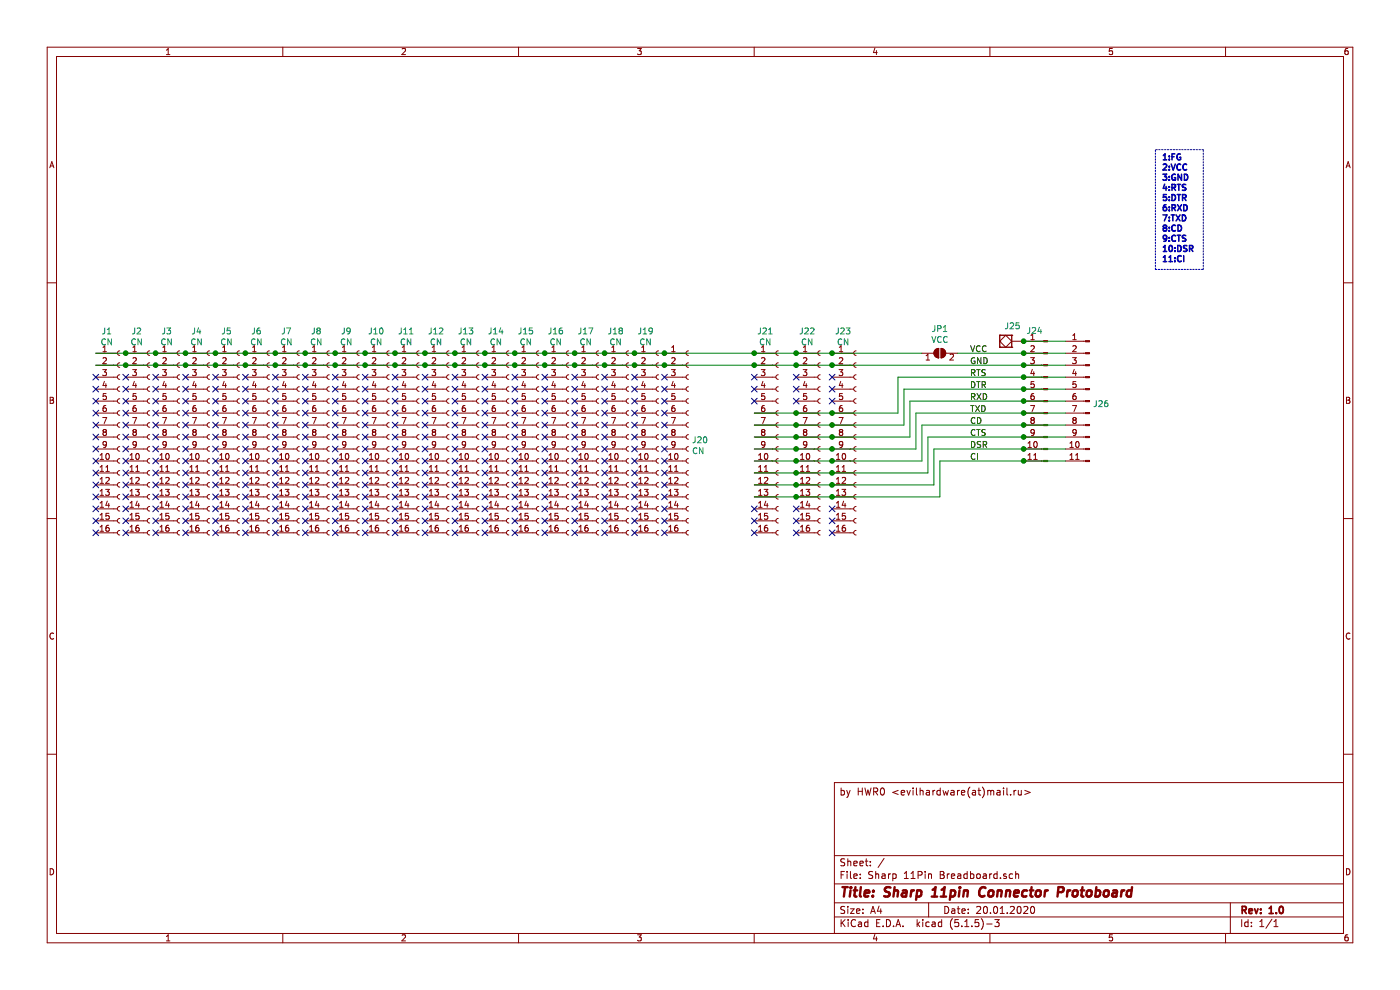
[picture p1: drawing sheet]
EESchema Schematic File Version 4
EELAYER 30 0
EELAYER END
$Descr A4 11693 8268
encoding utf-8
Sheet 1 1
Title "Sharp 11pin Connector Protoboard"
Date "20.01.2020"
Rev "1.0"
Comp ""
Comment1 ""
Comment2 ""
Comment3 ""
Comment4 "by HWR0 <evilhardware(аt)mail.ru>"
$EndDescr
Wire Notes Line
	9650 2250 9650 1250
Text Notes 9700 2200 0    50   ~ 10
1:FG\n2:VCC\n3:GND\n4:RTS\n5:DTR\n6:RXD\n7:TXD\n8:CD\n9:CTS\n10:DSR\n11:CI
Wire Notes Line
	9650 2250 10050 2250
Wire Notes Line
	10050 2250 10050 1250
Wire Notes Line
	10050 1250 9650 1250
$Comp
L Connector:Conn_01x11_Male J24
U 1 1
P 8750 3350
F 0 "J24" H 8858 3939 50  0000 C CNN
F 1 "CNDup" H 8722 3283 50  0001 R CNN
F 2 "hwreverse:BreadBoard_2.54mm_1x11" H 8750 3350 50  0001 C CNN
F 3 "~" H 8750 3350 50  0001 C CNN
	1    8750 3350
	-1   0    0    -1  
$EndComp
$Comp
L Jumper:SolderJumper_2_Open JP1
U 1 1
P 7850 2950
F 0 "JP1" H 7850 3155 50  0000 C CNN
F 1 "VCC" H 7850 3064 50  0000 C CNN
F 2 "Jumper:SolderJumper-2_P1.3mm_Open_RoundedPad1.0x1.5mm" H 7850 2950 50  0001 C CNN
F 3 "~" H 7850 2950 50  0001 C CNN
	1    7850 2950
	1    0    0    -1  
$EndComp
Wire Wire Line
	8550 2950 8000 2950
$Comp
L Connector:Conn_01x16_Female J23
U 1 1
P 7150 3650
F 0 "J23" H 7042 4535 50  0000 C CNN
F 1 "CN" H 7042 4444 50  0000 C CNN
F 2 "hwreverse:Breadboard_2.54mm_1x16" H 7150 3650 50  0001 C CNN
F 3 "~" H 7150 3650 50  0001 C CNN
	1    7150 3650
	1    0    0    -1  
$EndComp
$Comp
L Connector:Conn_01x16_Female J21
U 1 1
P 6500 3650
F 0 "J21" H 6392 4535 50  0000 C CNN
F 1 "CN" H 6392 4444 50  0000 C CNN
F 2 "hwreverse:Breadboard_2.54mm_1x16" H 6500 3650 50  0001 C CNN
F 3 "~" H 6500 3650 50  0001 C CNN
	1    6500 3650
	1    0    0    -1  
$EndComp
$Comp
L Connector:Conn_01x16_Female J20
U 1 1
P 5750 3650
F 0 "J20" H 5778 3626 50  0000 L CNN
F 1 "CN" H 5778 3535 50  0000 L CNN
F 2 "hwreverse:Breadboard_2.54mm_1x16" H 5750 3650 50  0001 C CNN
F 3 "~" H 5750 3650 50  0001 C CNN
	1    5750 3650
	1    0    0    -1  
$EndComp
$Comp
L Connector:Conn_01x16_Female J19
U 1 1
P 5500 3650
F 0 "J19" H 5392 4535 50  0000 C CNN
F 1 "CN" H 5392 4444 50  0000 C CNN
F 2 "hwreverse:Breadboard_2.54mm_1x16" H 5500 3650 50  0001 C CNN
F 3 "~" H 5500 3650 50  0001 C CNN
	1    5500 3650
	1    0    0    -1  
$EndComp
$Comp
L Connector:Conn_01x16_Female J18
U 1 1
P 5250 3650
F 0 "J18" H 5142 4535 50  0000 C CNN
F 1 "CN" H 5142 4444 50  0000 C CNN
F 2 "hwreverse:Breadboard_2.54mm_1x16" H 5250 3650 50  0001 C CNN
F 3 "~" H 5250 3650 50  0001 C CNN
	1    5250 3650
	1    0    0    -1  
$EndComp
$Comp
L Connector:Conn_01x16_Female J17
U 1 1
P 5000 3650
F 0 "J17" H 4892 4535 50  0000 C CNN
F 1 "CN" H 4892 4444 50  0000 C CNN
F 2 "hwreverse:Breadboard_2.54mm_1x16" H 5000 3650 50  0001 C CNN
F 3 "~" H 5000 3650 50  0001 C CNN
	1    5000 3650
	1    0    0    -1  
$EndComp
$Comp
L Connector:Conn_01x16_Female J16
U 1 1
P 4750 3650
F 0 "J16" H 4642 4535 50  0000 C CNN
F 1 "CN" H 4642 4444 50  0000 C CNN
F 2 "hwreverse:Breadboard_2.54mm_1x16" H 4750 3650 50  0001 C CNN
F 3 "~" H 4750 3650 50  0001 C CNN
	1    4750 3650
	1    0    0    -1  
$EndComp
$Comp
L Connector:Conn_01x16_Female J15
U 1 1
P 4500 3650
F 0 "J15" H 4392 4535 50  0000 C CNN
F 1 "CN" H 4392 4444 50  0000 C CNN
F 2 "hwreverse:Breadboard_2.54mm_1x16" H 4500 3650 50  0001 C CNN
F 3 "~" H 4500 3650 50  0001 C CNN
	1    4500 3650
	1    0    0    -1  
$EndComp
$Comp
L Connector:Conn_01x16_Female J14
U 1 1
P 4250 3650
F 0 "J14" H 4142 4535 50  0000 C CNN
F 1 "CN" H 4142 4444 50  0000 C CNN
F 2 "hwreverse:Breadboard_2.54mm_1x16" H 4250 3650 50  0001 C CNN
F 3 "~" H 4250 3650 50  0001 C CNN
	1    4250 3650
	1    0    0    -1  
$EndComp
$Comp
L Connector:Conn_01x16_Female J13
U 1 1
P 4000 3650
F 0 "J13" H 3892 4535 50  0000 C CNN
F 1 "CN" H 3892 4444 50  0000 C CNN
F 2 "hwreverse:Breadboard_2.54mm_1x16" H 4000 3650 50  0001 C CNN
F 3 "~" H 4000 3650 50  0001 C CNN
	1    4000 3650
	1    0    0    -1  
$EndComp
$Comp
L Connector:Conn_01x16_Female J12
U 1 1
P 3750 3650
F 0 "J12" H 3642 4535 50  0000 C CNN
F 1 "CN" H 3642 4444 50  0000 C CNN
F 2 "hwreverse:Breadboard_2.54mm_1x16" H 3750 3650 50  0001 C CNN
F 3 "~" H 3750 3650 50  0001 C CNN
	1    3750 3650
	1    0    0    -1  
$EndComp
$Comp
L Connector:Conn_01x16_Female J11
U 1 1
P 3500 3650
F 0 "J11" H 3392 4535 50  0000 C CNN
F 1 "CN" H 3392 4444 50  0000 C CNN
F 2 "hwreverse:Breadboard_2.54mm_1x16" H 3500 3650 50  0001 C CNN
F 3 "~" H 3500 3650 50  0001 C CNN
	1    3500 3650
	1    0    0    -1  
$EndComp
$Comp
L Connector:Conn_01x16_Female J10
U 1 1
P 3250 3650
F 0 "J10" H 3142 4535 50  0000 C CNN
F 1 "CN" H 3142 4444 50  0000 C CNN
F 2 "hwreverse:Breadboard_2.54mm_1x16" H 3250 3650 50  0001 C CNN
F 3 "~" H 3250 3650 50  0001 C CNN
	1    3250 3650
	1    0    0    -1  
$EndComp
$Comp
L Connector:Conn_01x16_Female J9
U 1 1
P 3000 3650
F 0 "J9" H 2892 4535 50  0000 C CNN
F 1 "CN" H 2892 4444 50  0000 C CNN
F 2 "hwreverse:Breadboard_2.54mm_1x16" H 3000 3650 50  0001 C CNN
F 3 "~" H 3000 3650 50  0001 C CNN
	1    3000 3650
	1    0    0    -1  
$EndComp
$Comp
L Connector:Conn_01x16_Female J8
U 1 1
P 2750 3650
F 0 "J8" H 2642 4535 50  0000 C CNN
F 1 "CN" H 2642 4444 50  0000 C CNN
F 2 "hwreverse:Breadboard_2.54mm_1x16" H 2750 3650 50  0001 C CNN
F 3 "~" H 2750 3650 50  0001 C CNN
	1    2750 3650
	1    0    0    -1  
$EndComp
$Comp
L Connector:Conn_01x16_Female J7
U 1 1
P 2500 3650
F 0 "J7" H 2392 4535 50  0000 C CNN
F 1 "CN" H 2392 4444 50  0000 C CNN
F 2 "hwreverse:Breadboard_2.54mm_1x16" H 2500 3650 50  0001 C CNN
F 3 "~" H 2500 3650 50  0001 C CNN
	1    2500 3650
	1    0    0    -1  
$EndComp
$Comp
L Connector:Conn_01x16_Female J6
U 1 1
P 2250 3650
F 0 "J6" H 2142 4535 50  0000 C CNN
F 1 "CN" H 2142 4444 50  0000 C CNN
F 2 "hwreverse:Breadboard_2.54mm_1x16" H 2250 3650 50  0001 C CNN
F 3 "~" H 2250 3650 50  0001 C CNN
	1    2250 3650
	1    0    0    -1  
$EndComp
$Comp
L Connector:Conn_01x16_Female J5
U 1 1
P 2000 3650
F 0 "J5" H 1892 4535 50  0000 C CNN
F 1 "CN" H 1892 4444 50  0000 C CNN
F 2 "hwreverse:Breadboard_2.54mm_1x16" H 2000 3650 50  0001 C CNN
F 3 "~" H 2000 3650 50  0001 C CNN
	1    2000 3650
	1    0    0    -1  
$EndComp
$Comp
L Connector:Conn_01x16_Female J4
U 1 1
P 1750 3650
F 0 "J4" H 1642 4535 50  0000 C CNN
F 1 "CN" H 1642 4444 50  0000 C CNN
F 2 "hwreverse:Breadboard_2.54mm_1x16" H 1750 3650 50  0001 C CNN
F 3 "~" H 1750 3650 50  0001 C CNN
	1    1750 3650
	1    0    0    -1  
$EndComp
$Comp
L Connector:Conn_01x16_Female J3
U 1 1
P 1500 3650
F 0 "J3" H 1392 4535 50  0000 C CNN
F 1 "CN" H 1392 4444 50  0000 C CNN
F 2 "hwreverse:Breadboard_2.54mm_1x16" H 1500 3650 50  0001 C CNN
F 3 "~" H 1500 3650 50  0001 C CNN
	1    1500 3650
	1    0    0    -1  
$EndComp
$Comp
L Connector:Conn_01x16_Female J2
U 1 1
P 1250 3650
F 0 "J2" H 1142 4535 50  0000 C CNN
F 1 "CN" H 1142 4444 50  0000 C CNN
F 2 "hwreverse:Breadboard_2.54mm_1x16" H 1250 3650 50  0001 C CNN
F 3 "~" H 1250 3650 50  0001 C CNN
	1    1250 3650
	1    0    0    -1  
$EndComp
$Comp
L Connector:Conn_01x16_Female J1
U 1 1
P 1000 3650
F 0 "J1" H 892 4535 50  0000 C CNN
F 1 "CN" H 892 4444 50  0000 C CNN
F 2 "hwreverse:Breadboard_2.54mm_1x16" H 1000 3650 50  0001 C CNN
F 3 "~" H 1000 3650 50  0001 C CNN
	1    1000 3650
	1    0    0    -1  
$EndComp
Connection ~ 6950 2950
Wire Wire Line
	6950 2950 7700 2950
Wire Wire Line
	800  2950 1050 2950
Connection ~ 6300 2950
Connection ~ 1050 2950
Wire Wire Line
	1050 2950 1300 2950
Connection ~ 1300 2950
Wire Wire Line
	1300 2950 1550 2950
Connection ~ 1550 2950
Wire Wire Line
	1550 2950 1800 2950
Connection ~ 1800 2950
Wire Wire Line
	1800 2950 2050 2950
Connection ~ 2050 2950
Wire Wire Line
	2050 2950 2300 2950
Connection ~ 2300 2950
Wire Wire Line
	2300 2950 2550 2950
Connection ~ 2550 2950
Wire Wire Line
	2550 2950 2800 2950
Connection ~ 2800 2950
Wire Wire Line
	2800 2950 3050 2950
Connection ~ 3050 2950
Wire Wire Line
	3050 2950 3300 2950
Connection ~ 3300 2950
Wire Wire Line
	3300 2950 3550 2950
Connection ~ 3550 2950
Wire Wire Line
	3550 2950 3800 2950
Connection ~ 3800 2950
Wire Wire Line
	3800 2950 4050 2950
Connection ~ 4050 2950
Wire Wire Line
	4050 2950 4300 2950
Connection ~ 4300 2950
Wire Wire Line
	4300 2950 4550 2950
Connection ~ 4550 2950
Wire Wire Line
	4550 2950 4800 2950
Connection ~ 4800 2950
Wire Wire Line
	4800 2950 5050 2950
Connection ~ 5050 2950
Wire Wire Line
	5050 2950 5300 2950
Connection ~ 5300 2950
Wire Wire Line
	5300 2950 5550 2950
Connection ~ 5550 2950
Wire Wire Line
	5550 2950 6300 2950
Connection ~ 1050 3050
Wire Wire Line
	1050 3050 1300 3050
Connection ~ 1300 3050
Wire Wire Line
	1300 3050 1550 3050
Connection ~ 1550 3050
Wire Wire Line
	1550 3050 1800 3050
Connection ~ 1800 3050
Wire Wire Line
	1800 3050 2050 3050
Connection ~ 2050 3050
Wire Wire Line
	2050 3050 2300 3050
Connection ~ 2300 3050
Wire Wire Line
	2300 3050 2550 3050
Connection ~ 2550 3050
Wire Wire Line
	2550 3050 2800 3050
Connection ~ 2800 3050
Wire Wire Line
	2800 3050 3050 3050
Connection ~ 3050 3050
Wire Wire Line
	3050 3050 3300 3050
Connection ~ 3300 3050
Wire Wire Line
	3300 3050 3550 3050
Connection ~ 3550 3050
Wire Wire Line
	3550 3050 3800 3050
Connection ~ 3800 3050
Wire Wire Line
	3800 3050 4050 3050
Connection ~ 4050 3050
Wire Wire Line
	4050 3050 4300 3050
Connection ~ 4300 3050
Wire Wire Line
	4300 3050 4550 3050
Connection ~ 4550 3050
Wire Wire Line
	4550 3050 4800 3050
Connection ~ 4800 3050
Wire Wire Line
	4800 3050 5050 3050
Connection ~ 5050 3050
Wire Wire Line
	5050 3050 5300 3050
Connection ~ 5300 3050
Wire Wire Line
	5300 3050 5550 3050
Connection ~ 5550 3050
Wire Wire Line
	5550 3050 6300 3050
Wire Wire Line
	800  3050 1050 3050
NoConn ~ 800  3150
NoConn ~ 800  3250
NoConn ~ 800  3350
NoConn ~ 800  3450
NoConn ~ 800  3550
NoConn ~ 800  3650
NoConn ~ 800  3750
NoConn ~ 800  3850
NoConn ~ 800  3950
NoConn ~ 800  4050
NoConn ~ 800  4150
NoConn ~ 800  4250
NoConn ~ 800  4350
NoConn ~ 800  4450
NoConn ~ 1050 3150
NoConn ~ 1050 3250
NoConn ~ 1050 3350
NoConn ~ 1050 3450
NoConn ~ 1050 3550
NoConn ~ 1050 3650
NoConn ~ 1050 3750
NoConn ~ 1050 3850
NoConn ~ 1050 3950
NoConn ~ 1050 4050
NoConn ~ 1050 4150
NoConn ~ 1050 4250
NoConn ~ 1050 4350
NoConn ~ 1050 4450
NoConn ~ 1300 4450
NoConn ~ 1300 4350
NoConn ~ 1300 4250
NoConn ~ 1300 4150
NoConn ~ 1300 4050
NoConn ~ 1300 3950
NoConn ~ 1300 3850
NoConn ~ 1300 3750
NoConn ~ 1300 3650
NoConn ~ 1300 3550
NoConn ~ 1300 3450
NoConn ~ 1300 3350
NoConn ~ 1300 3250
NoConn ~ 1300 3150
NoConn ~ 1550 3150
NoConn ~ 1550 3250
NoConn ~ 1550 3350
NoConn ~ 1550 3450
NoConn ~ 1550 3550
NoConn ~ 1550 3650
NoConn ~ 1550 3750
NoConn ~ 1550 3850
NoConn ~ 1550 3950
NoConn ~ 1550 4050
NoConn ~ 1550 4150
NoConn ~ 1550 4250
NoConn ~ 1550 4350
NoConn ~ 1550 4450
NoConn ~ 1800 4450
NoConn ~ 1800 4350
NoConn ~ 1800 4250
NoConn ~ 1800 4150
NoConn ~ 1800 4050
NoConn ~ 1800 3950
NoConn ~ 1800 3850
NoConn ~ 1800 3750
NoConn ~ 1800 3650
NoConn ~ 1800 3550
NoConn ~ 1800 3450
NoConn ~ 1800 3350
NoConn ~ 1800 3250
NoConn ~ 1800 3150
NoConn ~ 2050 3150
NoConn ~ 2050 3250
NoConn ~ 2050 3350
NoConn ~ 2050 3450
NoConn ~ 2050 3550
NoConn ~ 2050 3650
NoConn ~ 2050 3750
NoConn ~ 2050 3850
NoConn ~ 2050 3950
NoConn ~ 2050 4050
NoConn ~ 2050 4150
NoConn ~ 2050 4250
NoConn ~ 2050 4350
NoConn ~ 2050 4450
NoConn ~ 2300 4450
NoConn ~ 2300 4350
NoConn ~ 2300 4250
NoConn ~ 2300 4150
NoConn ~ 2300 4050
NoConn ~ 2300 3950
NoConn ~ 2300 3850
NoConn ~ 2300 3750
NoConn ~ 2300 3650
NoConn ~ 2300 3550
NoConn ~ 2300 3450
NoConn ~ 2300 3350
NoConn ~ 2300 3250
NoConn ~ 2300 3150
NoConn ~ 2550 3150
NoConn ~ 2550 3250
NoConn ~ 2550 3350
NoConn ~ 2550 3450
NoConn ~ 2550 3550
NoConn ~ 2550 3650
NoConn ~ 2550 3750
NoConn ~ 2550 3850
NoConn ~ 2550 3950
NoConn ~ 2550 4050
NoConn ~ 2550 4150
NoConn ~ 2550 4250
NoConn ~ 2550 4350
NoConn ~ 2550 4450
NoConn ~ 2800 4450
NoConn ~ 2800 4350
NoConn ~ 2800 4250
NoConn ~ 2800 4150
NoConn ~ 2800 4050
NoConn ~ 2800 3950
NoConn ~ 2800 3850
NoConn ~ 2800 3750
NoConn ~ 2800 3650
NoConn ~ 2800 3550
NoConn ~ 2800 3450
NoConn ~ 2800 3350
NoConn ~ 2800 3250
NoConn ~ 2800 3150
NoConn ~ 3050 3150
NoConn ~ 3050 3250
NoConn ~ 3050 3350
NoConn ~ 3050 3450
NoConn ~ 3050 3550
NoConn ~ 3050 3650
NoConn ~ 3050 3750
NoConn ~ 3050 3850
NoConn ~ 3050 3950
NoConn ~ 3050 4050
NoConn ~ 3050 4150
NoConn ~ 3050 4250
NoConn ~ 3050 4350
NoConn ~ 3050 4450
NoConn ~ 3300 4450
NoConn ~ 3300 4350
NoConn ~ 3300 4250
NoConn ~ 3300 4150
NoConn ~ 3300 4050
NoConn ~ 3300 3950
NoConn ~ 3300 3850
NoConn ~ 3300 3750
NoConn ~ 3300 3650
NoConn ~ 3300 3550
NoConn ~ 3300 3450
NoConn ~ 3300 3350
NoConn ~ 3300 3250
NoConn ~ 3300 3150
NoConn ~ 3550 3150
NoConn ~ 3800 3150
NoConn ~ 4050 3150
NoConn ~ 4300 3150
NoConn ~ 4550 3150
NoConn ~ 4800 3150
NoConn ~ 5050 3150
NoConn ~ 5300 3150
NoConn ~ 5550 3150
NoConn ~ 3550 3250
NoConn ~ 3800 3250
NoConn ~ 4050 3250
NoConn ~ 4300 3250
NoConn ~ 4550 3250
NoConn ~ 4800 3250
NoConn ~ 5050 3250
NoConn ~ 5300 3250
NoConn ~ 5550 3250
NoConn ~ 3550 3350
NoConn ~ 3800 3350
NoConn ~ 4050 3350
NoConn ~ 4300 3350
NoConn ~ 4550 3350
NoConn ~ 4800 3350
NoConn ~ 5050 3350
NoConn ~ 5300 3350
NoConn ~ 5550 3350
NoConn ~ 5550 3450
NoConn ~ 5550 3550
NoConn ~ 5300 3550
NoConn ~ 5300 3450
NoConn ~ 5050 3550
NoConn ~ 5050 3450
NoConn ~ 4800 3550
NoConn ~ 4800 3450
NoConn ~ 4550 3550
NoConn ~ 4550 3450
NoConn ~ 4300 3550
NoConn ~ 4300 3450
NoConn ~ 4050 3550
NoConn ~ 4050 3450
NoConn ~ 3800 3550
NoConn ~ 3800 3450
NoConn ~ 3550 3550
NoConn ~ 3550 3450
NoConn ~ 3550 3650
NoConn ~ 3800 3650
NoConn ~ 4050 3650
NoConn ~ 4300 3650
NoConn ~ 4550 3650
NoConn ~ 4800 3650
NoConn ~ 5050 3650
NoConn ~ 5300 3650
NoConn ~ 5550 3650
NoConn ~ 3550 3750
NoConn ~ 3550 3850
NoConn ~ 3550 3950
NoConn ~ 3550 4050
NoConn ~ 3550 4150
NoConn ~ 3550 4250
NoConn ~ 3550 4350
NoConn ~ 3550 4450
NoConn ~ 3800 4450
NoConn ~ 3800 4350
NoConn ~ 3800 4250
NoConn ~ 3800 4150
NoConn ~ 3800 4050
NoConn ~ 3800 3950
NoConn ~ 3800 3850
NoConn ~ 3800 3750
NoConn ~ 4050 3750
NoConn ~ 4050 3850
NoConn ~ 4050 3950
NoConn ~ 4050 4050
NoConn ~ 4050 4150
NoConn ~ 4050 4250
NoConn ~ 4050 4350
NoConn ~ 4050 4450
NoConn ~ 4300 3750
NoConn ~ 4300 3850
NoConn ~ 4300 3950
NoConn ~ 4300 4050
NoConn ~ 4300 4150
NoConn ~ 4300 4250
NoConn ~ 4300 4350
NoConn ~ 4300 4450
NoConn ~ 4550 3750
NoConn ~ 4550 3850
NoConn ~ 4550 3950
NoConn ~ 4550 4050
NoConn ~ 4550 4150
NoConn ~ 4550 4250
NoConn ~ 4550 4350
NoConn ~ 4550 4450
NoConn ~ 4800 3750
NoConn ~ 5050 3750
NoConn ~ 5300 3750
NoConn ~ 5550 3750
NoConn ~ 4800 3850
NoConn ~ 5050 3850
NoConn ~ 5300 3850
NoConn ~ 5550 3850
NoConn ~ 4800 3950
NoConn ~ 5050 3950
NoConn ~ 5300 3950
NoConn ~ 5550 3950
NoConn ~ 4800 4050
NoConn ~ 5050 4050
NoConn ~ 5300 4050
NoConn ~ 5550 4050
NoConn ~ 4800 4150
NoConn ~ 5050 4150
NoConn ~ 5300 4150
NoConn ~ 5550 4150
NoConn ~ 4800 4250
NoConn ~ 5050 4250
NoConn ~ 5300 4250
NoConn ~ 5550 4250
NoConn ~ 4800 4350
NoConn ~ 5050 4350
NoConn ~ 5300 4350
NoConn ~ 5550 4350
NoConn ~ 4800 4450
NoConn ~ 5050 4450
NoConn ~ 5300 4450
NoConn ~ 5550 4450
$Comp
L hwreverse:SolidPad-Connector J25
U 1 1
P 8400 2850
F 0 "J25" H 8342 2727 50  0000 C CNN
F 1 "SolidPad-Connector" H 8400 2750 50  0001 C CNN
F 2 "hwreverse:SolidPad_octa_2.2_1.4mmCore" H 8400 2650 50  0001 C CNN
F 3 "" H 8400 2750 50  0001 C CNN
	1    8400 2850
	-1   0    0    1   
$EndComp
Wire Wire Line
	6300 2950 6650 2950
$Comp
L Connector:Conn_01x16_Female J22
U 1 1
P 6850 3650
F 0 "J22" H 6742 4535 50  0000 C CNN
F 1 "CN" H 6742 4444 50  0000 C CNN
F 2 "hwreverse:Breadboard_2.54mm_1x16" H 6850 3650 50  0001 C CNN
F 3 "~" H 6850 3650 50  0001 C CNN
	1    6850 3650
	1    0    0    -1  
$EndComp
Connection ~ 6650 2950
Wire Wire Line
	6650 2950 6950 2950
Wire Wire Line
	6300 3050 6650 3050
Connection ~ 6300 3050
Connection ~ 6650 3050
Wire Wire Line
	6650 3050 6950 3050
Connection ~ 6950 3050
Wire Wire Line
	6950 3050 8550 3050
Wire Wire Line
	7500 3450 7500 3150
Wire Wire Line
	7500 3150 8550 3150
Wire Wire Line
	8550 3250 7550 3250
Wire Wire Line
	7550 3250 7550 3550
Wire Wire Line
	8550 3350 7600 3350
Wire Wire Line
	7600 3350 7600 3650
Wire Wire Line
	8550 3450 7650 3450
Wire Wire Line
	7650 3450 7650 3750
Wire Wire Line
	8550 3550 7700 3550
Wire Wire Line
	7700 3550 7700 3850
Wire Wire Line
	8550 3650 7750 3650
Wire Wire Line
	7750 3650 7750 3950
Wire Wire Line
	8550 3750 7800 3750
Wire Wire Line
	7800 3750 7800 4050
Wire Wire Line
	8550 3850 7850 3850
Wire Wire Line
	7850 3850 7850 4150
Wire Wire Line
	6300 3450 6650 3450
Connection ~ 6650 3450
Wire Wire Line
	6650 3450 6950 3450
Connection ~ 6950 3450
Wire Wire Line
	6950 3450 7500 3450
Wire Wire Line
	6300 3550 6650 3550
Connection ~ 6650 3550
Wire Wire Line
	6650 3550 6950 3550
Connection ~ 6950 3550
Wire Wire Line
	6950 3550 7550 3550
Wire Wire Line
	6300 3650 6650 3650
Connection ~ 6650 3650
Wire Wire Line
	6650 3650 6950 3650
Connection ~ 6950 3650
Wire Wire Line
	6950 3650 7600 3650
Wire Wire Line
	6300 3750 6650 3750
Connection ~ 6650 3750
Wire Wire Line
	6650 3750 6950 3750
Connection ~ 6950 3750
Wire Wire Line
	6950 3750 7650 3750
Wire Wire Line
	6300 3850 6650 3850
Connection ~ 6650 3850
Wire Wire Line
	6650 3850 6950 3850
Connection ~ 6950 3850
Wire Wire Line
	6950 3850 7700 3850
Wire Wire Line
	6300 3950 6650 3950
Connection ~ 6650 3950
Wire Wire Line
	6650 3950 6950 3950
Connection ~ 6950 3950
Wire Wire Line
	6950 3950 7750 3950
Wire Wire Line
	6300 4050 6650 4050
Connection ~ 6650 4050
Wire Wire Line
	6650 4050 6950 4050
Connection ~ 6950 4050
Wire Wire Line
	6950 4050 7800 4050
Wire Wire Line
	6300 4150 6650 4150
Connection ~ 6650 4150
Wire Wire Line
	6650 4150 6950 4150
Connection ~ 6950 4150
Wire Wire Line
	6950 4150 7850 4150
$Comp
L Connector:Conn_01x11_Male J26
U 1 1
P 9100 3350
F 0 "J26" H 9072 3328 50  0000 R CNN
F 1 "Conn_01x11_Male" H 9072 3283 50  0001 R CNN
F 2 "Connector_PinHeader_2.54mm:PinHeader_1x11_P2.54mm_Horizontal" H 9100 3350 50  0001 C CNN
F 3 "~" H 9100 3350 50  0001 C CNN
	1    9100 3350
	-1   0    0    -1  
$EndComp
Wire Wire Line
	8550 2850 8900 2850
Connection ~ 8550 2850
Wire Wire Line
	8900 2950 8550 2950
Connection ~ 8550 2950
Wire Wire Line
	8900 3050 8550 3050
Connection ~ 8550 3050
Wire Wire Line
	8900 3150 8550 3150
Connection ~ 8550 3150
Wire Wire Line
	8900 3250 8550 3250
Connection ~ 8550 3250
Wire Wire Line
	8900 3350 8550 3350
Connection ~ 8550 3350
Wire Wire Line
	8900 3450 8550 3450
Connection ~ 8550 3450
Wire Wire Line
	8900 3550 8550 3550
Connection ~ 8550 3550
Wire Wire Line
	8900 3650 8550 3650
Connection ~ 8550 3650
Wire Wire Line
	8900 3750 8550 3750
Connection ~ 8550 3750
Wire Wire Line
	8900 3850 8550 3850
Connection ~ 8550 3850
NoConn ~ 6300 3150
NoConn ~ 6300 3250
NoConn ~ 6300 3350
NoConn ~ 6650 3350
NoConn ~ 6650 3250
NoConn ~ 6650 3150
NoConn ~ 6950 3150
NoConn ~ 6950 3250
NoConn ~ 6950 3350
NoConn ~ 6300 4250
NoConn ~ 6300 4350
NoConn ~ 6300 4450
NoConn ~ 6650 4250
NoConn ~ 6650 4350
NoConn ~ 6650 4450
NoConn ~ 6950 4250
NoConn ~ 6950 4350
NoConn ~ 6950 4450
Text Label 8100 3050 0    50   ~ 0
GND
Text Label 8100 2950 0    50   ~ 0
VCC
Text Label 8100 3150 0    50   ~ 0
RTS
Text Label 8100 3250 0    50   ~ 0
DTR
Text Label 8100 3350 0    50   ~ 0
RXD
Text Label 8100 3450 0    50   ~ 0
TXD
Text Label 8100 3550 0    50   ~ 0
CD
Text Label 8100 3650 0    50   ~ 0
CTS
Text Label 8100 3750 0    50   ~ 0
DSR
Text Label 8100 3850 0    50   ~ 0
CI
$EndSCHEMATC
